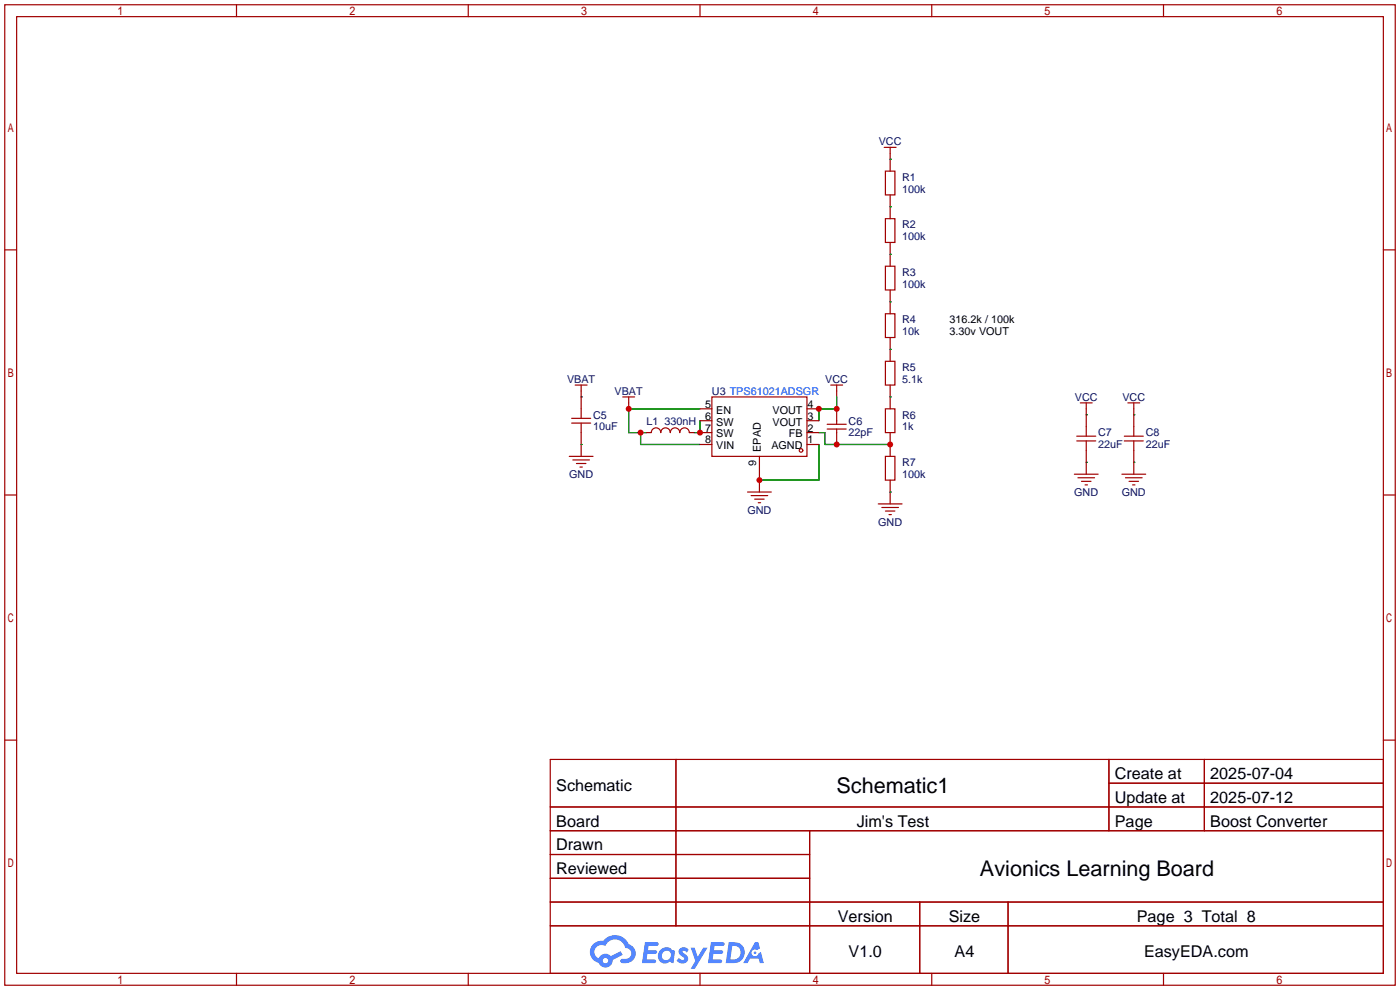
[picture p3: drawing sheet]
<svg xmlns="http://www.w3.org/2000/svg" width="299mm" height="212mm" viewBox="0 0 299 212" stroke-linecap="round" stroke-linejoin="round" font-family="sans-serif">
<g fill="none" stroke="#a10000" stroke-width=".25">
<path d="M1 1h297.2v209.6h-297.2zM3.6 3.6h292.1v204.4h-292.1zM50.5 1v2.6M100.1 1v2.6M149.6 1v2.6M199.1 1v2.6M248.7 1v2.6M1 53.4h2.6M295.7 53.4h2.5M1 105.8h2.6M295.7 105.8h2.5M1 158.2h2.6"/>
<path d="M295.7 158.2h2.5M117.6 162.3h178.1v45.7h-178.1zM117.6 172.5h178.1M117.6 177.5h178.1M144.5 162.3v35.6M173 177.5v30.5M237 162.3v15.2M237 167.4h58.7M257.4 162.3v15.2M117.6 182.6h55.4M117.6 192.8h178.1M117.6 187.7h55.4"/>
<path d="M117.6 197.9h178.1M196.6 192.8v15.2M215.4 192.8v15.2M50.5 208v2.6M100.1 208v2.6M149.6 208v2.6M199.1 208v2.6M248.7 208v2.6"/>
</g>
<g fill="#5487ff">
<path d="M145.3 202.7a1.3 1.3 0 0 1 1.9 .3l-.4 .6a.54 .54 0 0 0-.9-.2l.1 .2a1.34 1.34 0 0 1 .9 1.8 1.47 1.47 0 0 1-2.3-.1l.5-.6 .8 .5a.31 .31 0 0 0 .4-.3 .31 .31 0 0 0-.3-.4 1.12 1.12 0 0 1-.7-1.8z"/>
<path d="M147.6 202.5h.9l.6 2 1.2-2h.9l-2.7 4.6h-.9l1-1.7z"/>
<path d="M137.8 201.4h1.7a1.31 1.31 0 0 1 1.2 .2 .4 .4 0 0 1-.3 .5l-1.8 .1-.1 .9h1.6a.4 .4 0 0 1 .4 .4 .4 .4 0 0 1-.5 .4h-1.6l-.2 1.2h1.4a.46 .46 0 0 1 .5 0 .46 .46 0 0 1 .1 .5l-.4 .2h-2.6z"/>
<path d="M151.9 201.4h1.7a1.32 1.32 0 0 1 1.2 .2 .39 .39 0 0 1-.3 .5l-1.8 .1-.1 .9h1.6a.4 .4 0 0 1 .4 .4 .4 .4 0 0 1-.4 .4h-1.7l-.2 1.2h1.4a.46 .46 0 0 1 .5 0 .46 .46 0 0 1 .1 .5l-.4 .2h-2.6z"/>
<path d="M161.3 201.4h.8l.3 1.3-.6 .4a.75 .75 0 0 0-1.1 .3 .75 .75 0 0 0 .5 1 .75 .75 0 0 0 .9-.7l.5-.2 .6 2.3h-.8l-.3-.9h-1.8l-.5 .9h-1z"/>
<path d="M155.7 201.4l-.6 4.4h1.5a2.27 2.27 0 0 0 2.6-2.2 2.27 2.27 0 0 0-2.7-2.2zM156.5 202.1a1.5 1.5 0 0 1 1.8 1.6 1.5 1.5 0 0 1-1.9 1.4h-.3z"/>
<path d="M141.2 203a1.6 1.6 0 0 0-.3 2.3 1.6 1.6 0 0 0 2.3 .2l.7 .3 .3-2.4-.1-.3-.5-.1a1.58 1.58 0 0 0-2.4 0zM141.8 203.5a.98 .98 0 0 1 1.6 .4 .98 .98 0 0 1-1.1 1.3 .94 .94 0 0 1-.9-.7 .94 .94 0 0 1 .4-1z"/>
<path d="M126.8 201.8a2.37 2.37 0 0 0 1.1 4 1.54 1.54 0 0 0 1.8 1 1.54 1.54 0 0 0 1.2-1.6l2.2-1.1-.5-.8-2 1a1.57 1.57 0 0 0-2.7 .5 1.5 1.5 0 0 1-.7-2.1 1.5 1.5 0 0 1 2.2-.5 2.23 2.23 0 0 1 2.3-1.4 2.23 2.23 0 0 1 2 1.8 1.16 1.16 0 0 1 1.2 1.1 1.16 1.16 0 0 1-1.1 1.2h-.7a.47 .47 0 0 0-.5 .4 .47 .47 0 0 0 .4 .5 2.17 2.17 0 0 0 2.5-.9 2.17 2.17 0 0 0-.3-2.7l-.8-.4a3.2 3.2 0 0 0-5.5-.7l-1.1 .1zM128.8 205.3a.6 .6 0 0 1 1.2 0 .6 .6 0 0 1-1.2 0z"/>
<circle cx="161.4" cy="203.6" r=".28"/>
</g>
<g fill="none" stroke="#a10000" stroke-width=".25">
<path d="M189 31.5h2.5M189.2 36.6h2.1v5.1h-2.1zM190.2 31.5v5.1M189.2 56.9h2.1v5.1h-2.1zM189.2 46.7h2.1v5.1h-2.1zM190.2 41.7v5M190.2 51.8v5.1M189.2 67.1h2.1v5h-2.1zM189.2 77.2h2.1v5.1h-2.1zM190.2 62v5.1M190.2 72.1v5.1M121.7 97.5h5"/>
<path d="M122.2 90.4h4M122.2 89.4h4M122.4 98.3h3.6M122.9 82.3h2.6M123.2 99.1h2M124 99.8h.5M124.2 82.3v7.1M124.2 90.4v7.1M133.1 84.8h2.5M134.4 84.8v2.6M138.2 92.5h1a1.02 1.02 0 0 1 1-1.1 1.02 1.02 0 0 1 1 1.1 1.02 1.02 0 0 1 1-1.1 1.02 1.02 0 0 1 1.1 1.1 1.02 1.02 0 0 1 1-1.1 1.02 1.02 0 0 1 1 1.1 1.02 1.02 0 0 1 1-1.1 1.02 1.02 0 0 1 1 1.1h1M149.6 95h2.5"/>
<path d="M149.6 92.5h2.5M149.6 89.9h2.5M149.6 87.4h2.5M152.1 84.8h20.4v12.7h-20.4zM162.3 97.5v7.7M172.5 95h2.5M172.5 92.5h2.5M172.5 89.9h2.5M172.5 87.4h2.5M176.8 91.7h4M176.8 90.7h4M177.5 82.3h2.6"/>
<path d="M178.8 82.3v2.5M178.8 87.4v3.3M178.8 91.7v3.3M189.2 97.5h2.1v5.1h-2.1zM189.2 87.4h2.1v5.1h-2.1zM190.2 82.3v5.1M190.2 92.5v5M230.1 94.2h4.1M230.1 93.2h4.1M230.9 86.1h2.5M232.2 86.1v7.1M232.2 94.2v7.1"/>
<path d="M240.3 94.2h4M240.3 93.2h4M241 86.1h2.6M242.3 86.1v7.1M242.3 94.2v7.1M159.8 105.2h5M160.5 105.9h3.6M161.3 106.7h2M162.1 107.4h.5M187.7 107.7h5.1M188.5 108.5h3.5M189.2 109.2h2.1"/>
<path d="M190 110h.5M190.2 102.6v5.1M229.6 101.3h5.1M230.4 102.1h3.5M231.1 102.9h2.1M231.9 103.6h.5M239.8 101.3h5.1M240.5 102.1h3.6M241.3 102.9h2M242.1 103.6h.5"/>
<circle cx="171.2" cy="96.3" r=".38"/>
</g>
<g fill="none" stroke="#008700" stroke-width=".25">
<path d="M190.2 34h.1M190.2 54.4h.1M190.2 44.2h.1M190.2 64.5h.1M190.2 74.7h.1M124.2 84.8h.1M124.2 95h.1M136.9 92.5v2.5h12.7M149.6 87.4h-15.2v5.1h3.8M149.6 89.9v2.6h-1.3M175 95v7.6h-12.7M175 92.5h1.3v2.5h13.9"/>
<path d="M178.8 84.8v2.6h-3.8v2.5M190.2 84.8h.1M232.2 98.8h.1M232.2 88.6h.1M242.3 98.8h.1M242.3 88.6h.1M190.2 105.2h.1"/>
</g>
<g fill="#c00">
<circle cx="162.3" cy="102.6" r=".63"/>
<circle cx="136.9" cy="92.5" r=".63"/>
<circle cx="134.4" cy="87.4" r=".63"/>
<circle cx="149.6" cy="92.5" r=".63"/>
<circle cx="178.8" cy="95" r=".63"/>
<circle cx="190.2" cy="95" r=".63"/>
<circle cx="178.8" cy="87.4" r=".63"/>
<circle cx="175" cy="87.4" r=".63"/>
</g>
<g font-size="4.6">
<text x="178.8" y="169.4">Schematic1</text>
<text x="209.4" y="187.2">Avionics Learning Board</text>
</g>
<g font-size="3.5">
<text x="238.3" y="166.5">Create at</text>
<text x="258.7" y="166.5">2025-07-04</text>
<text x="118.9" y="169.1">Schematic</text>
<text x="238.3" y="171.6">Update at</text>
<text x="258.7" y="171.6">2025-07-12</text>
<text x="118.9" y="176.7">Board</text>
<text x="183.1" y="176.7">Jim's Test</text>
<text x="238.3" y="176.7">Page</text>
<text x="258.7" y="176.7">Boost Converter</text>
<text x="118.9" y="181.8">Drawn</text>
<text x="118.9" y="186.8">Reviewed</text>
<text x="179.1" y="197">Version</text>
<text x="202.8" y="197">Size</text>
<text x="243" y="197">Page 3 Total 8</text>
<text x="181.4" y="204.6">V1.0</text>
<text x="204" y="204.6">A4</text>
<text x="244.5" y="204.6">EasyEDA.com</text>
</g>
<g font-size="2.3" fill="#000080">
<text x="187.8" y="31">VCC</text>
<text x="192.8" y="38.7">R1</text>
<text x="192.8" y="41.2">100k</text>
<text x="192.8" y="48.8">R2</text>
<text x="192.8" y="51.4">100k</text>
<text x="192.8" y="59">R3</text>
<text x="192.8" y="61.5">100k</text>
<text x="192.8" y="69.1">R4</text>
<text x="192.8" y="71.7">10k</text>
<text x="121.2" y="81.8">VBAT</text>
<text x="176.4" y="81.8">VCC</text>
<text x="192.8" y="79.3">R5</text>
<text x="192.8" y="81.8">5.1k</text>
<text x="126.7" y="89.5">C5</text>
<text x="131.3" y="84.4">VBAT</text>
<text x="152.1" y="84.4">U3 TPS61021ADSGR</text>
<text x="192.8" y="89.5">R6</text>
<text x="229.7" y="85.6">VCC</text>
<text x="239.9" y="85.6">VCC</text>
<text x="126.7" y="92">10uF</text>
<text x="138.2" y="90.7">L1</text>
<text x="142" y="90.7">330nH</text>
<text x="181.4" y="90.7">C6</text>
<text x="181.4" y="93.3">22pF</text>
<text x="192.8" y="92">1k</text>
<text x="234.7" y="93.3">C7</text>
<text x="234.7" y="95.8">22uF</text>
<text x="244.9" y="93.3">C8</text>
<text x="244.9" y="95.8">22uF</text>
<text x="192.8" y="99.6">R7</text>
<text x="121.6" y="102.2">GND</text>
<text x="192.8" y="102.2">100k</text>
<text x="229.6" y="106">GND</text>
<text x="239.8" y="106">GND</text>
<text x="159.7" y="109.8">GND</text>
<text x="187.7" y="112.3">GND</text>
</g>
<g font-size="2.3">
<text x="202.9" y="69.1">316.2k / 100k</text>
<text x="202.9" y="71.7">3.30v VOUT</text>
<text x="150.7" y="87.1">5</text>
<text x="150.7" y="89.7">6</text>
<text x="153.1" y="88.4">EN</text>
<text x="165.1" y="88.4">VOUT</text>
<text x="172.6" y="89.7">3</text>
<text x="172.6" y="87.1">4</text>
<text x="150.7" y="92.2">7</text>
<text x="150.7" y="94.8">8</text>
<text x="153.1" y="91">SW</text>
<text x="153.1" y="93.5">SW</text>
<text x="165.1" y="91">VOUT</text>
<text x="168.6" y="93.5">FB</text>
<text x="172.6" y="94.8">1</text>
<text x="172.6" y="92.2">2</text>
<text x="153.1" y="96">VIN</text>
<text x="161.6" y="99.6" transform="rotate(-90 161.6 99.6)">9</text>
<text x="162.6" y="96.5" transform="rotate(-90 162.6 96.5)">EPAD</text>
<text x="164.9" y="96">AGND</text>
</g>
</svg>
